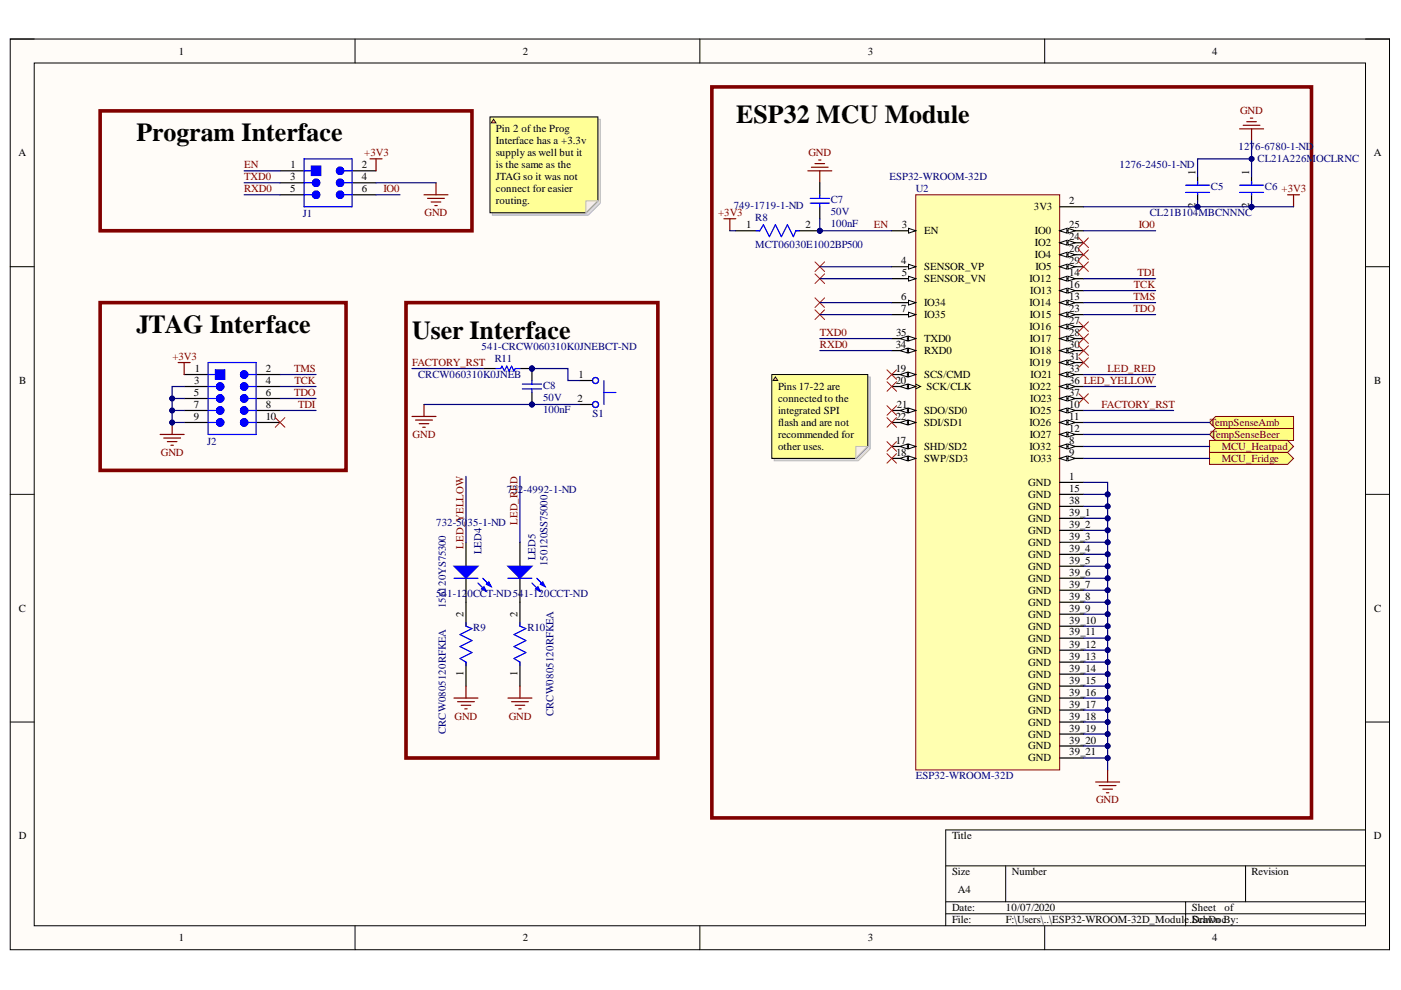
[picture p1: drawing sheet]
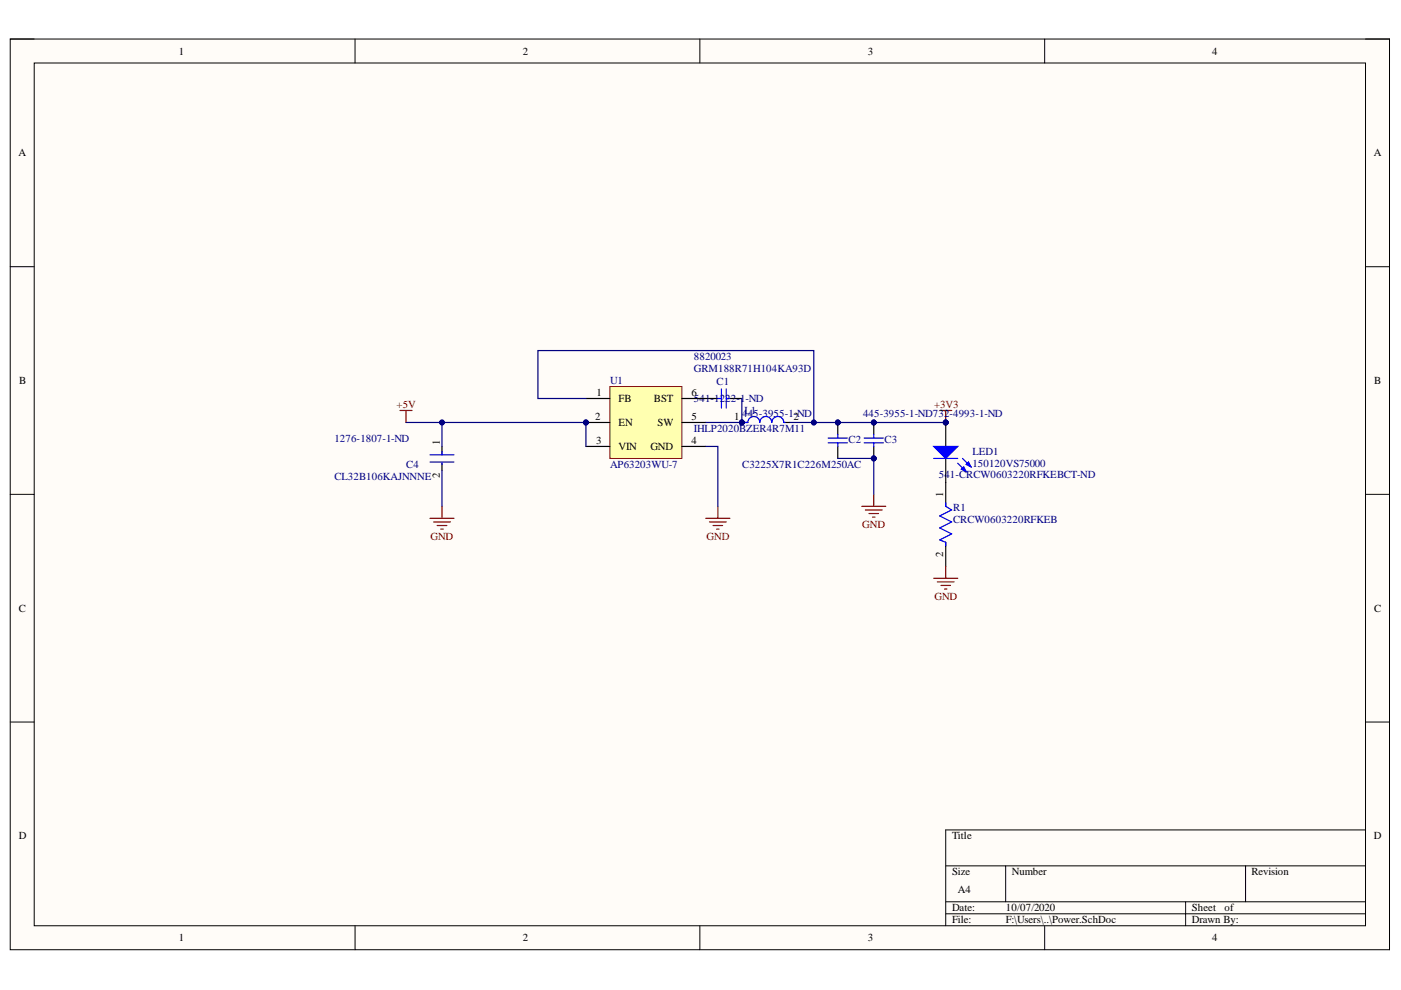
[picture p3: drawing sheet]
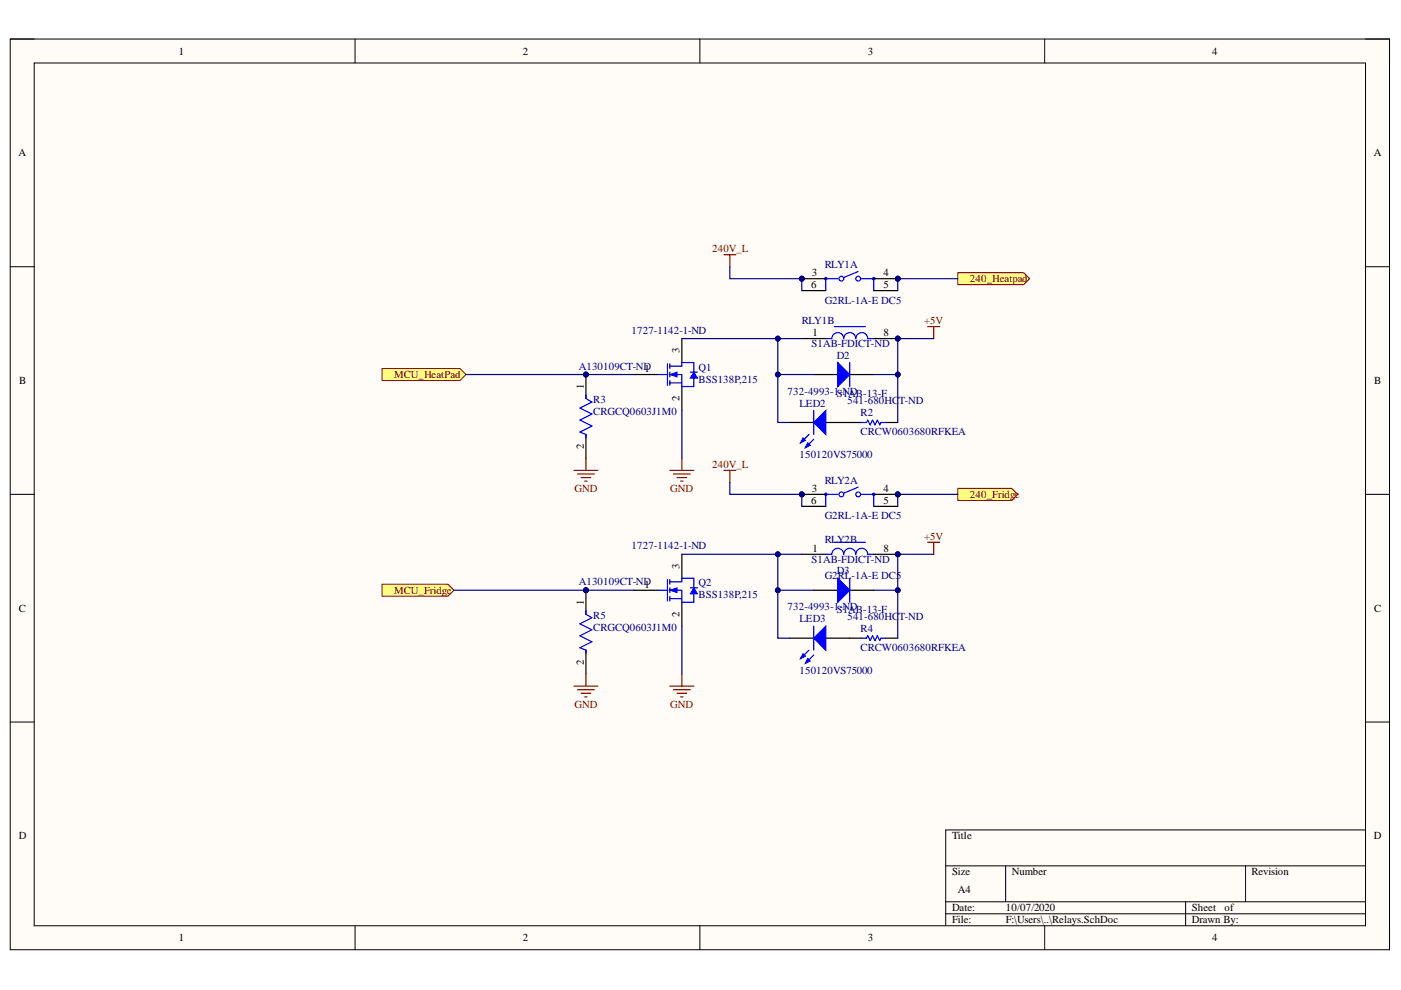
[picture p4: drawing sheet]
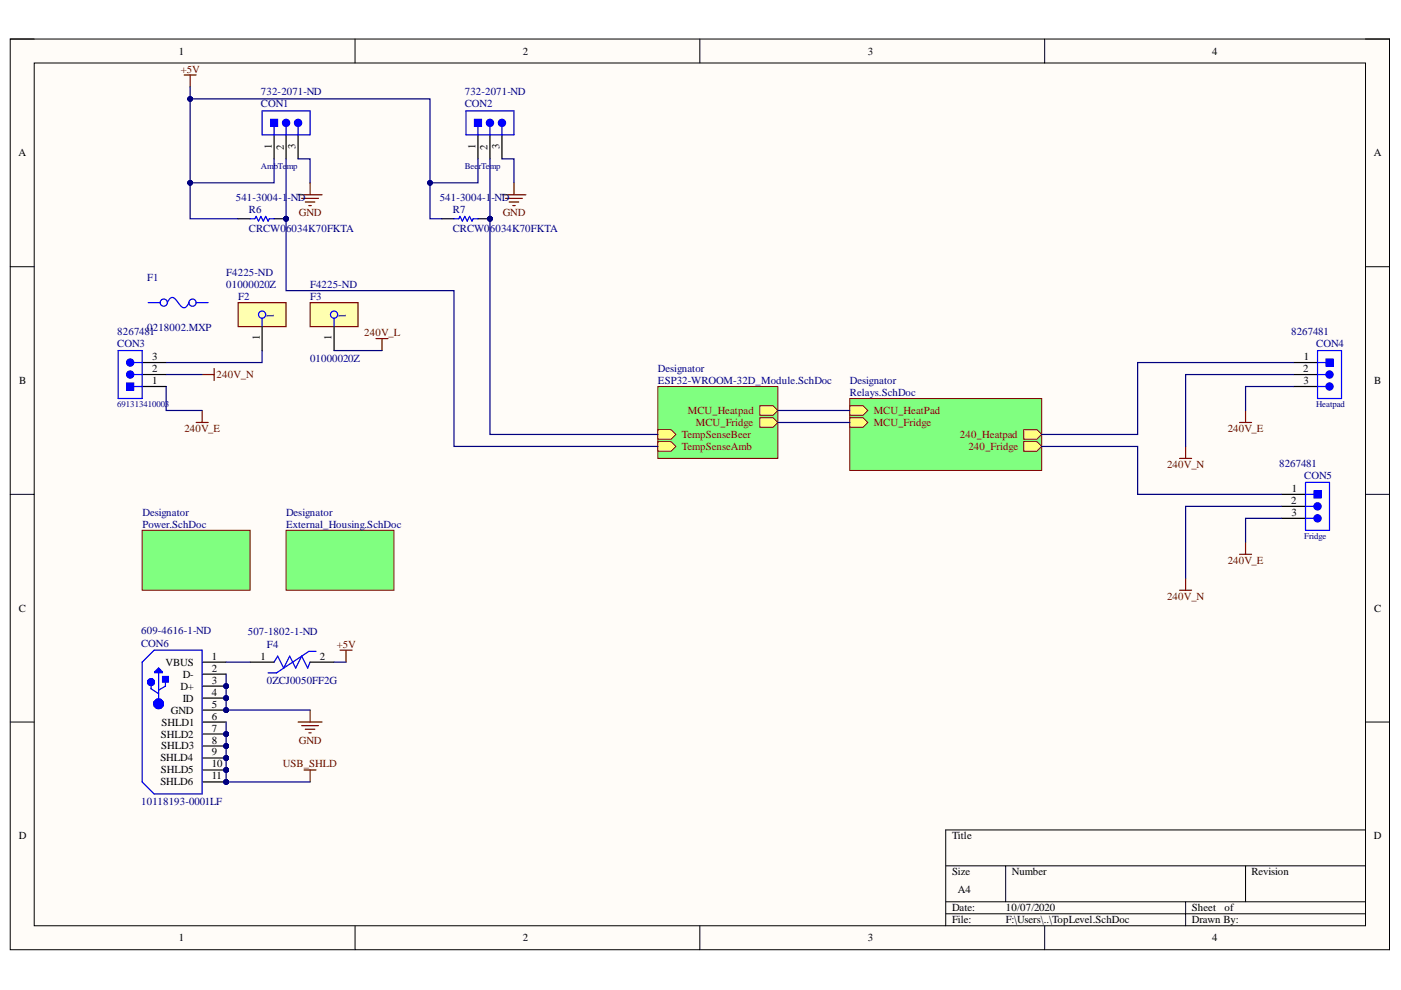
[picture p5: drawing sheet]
# Altium project BrewController.PrjPcb
PCBRevision: 1; PCBNumber: BrewController
5 sheets, 57 parts. Net scope: hierarchical (ports join the sheet entries above them; power ports are global).
Board file: BrewController.PcbDoc
Sheets:
  TopLevel.SchDoc
    Designator = Relays.SchDoc
    Designator = ESP32-WROOM-32D_Module.SchDoc
    Designator = Power.SchDoc
    Designator = External_Housing.SchDoc

## Sheet TopLevel.SchDoc
size A4

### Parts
CON1  AmbTemp  Supplier Part Number 1: 732-2071-ND  [691313510003]
CON2  BeerTemp  Supplier Part Number 1: 732-2071-ND  [691313510003]
CON3  691313410003  Supplier Part Number 1: 8267481  [691313410003]
CON4  Heatpad  Supplier Part Number 1: 8267481  [691313410003]
CON5  Fridge  Supplier Part Number 1: 8267481  [691313410003]
CON6  10118193-0001LF  Supplier Part Number 1: 609-4616-1-ND  [FCI-10118193-0001LF-5_V]
F1  0218002.MXP  [FP-0218002_MXP-MFG]
F2  01000020Z  Supplier Part Number 1: F4225-ND  [FP-0100-MFG]
F3  01000020Z  Supplier Part Number 1: F4225-ND  [FP-0100-MFG]
F4  0ZCJ0050FF2G  Supplier Part Number 1: 507-1802-1-ND  [FP-0ZCJ0050FF2G-MFG]
R6  CRCW06034K70FKTA  Supplier Part Number 1: 541-3004-1-ND  [RESC1609X50X30NL10T20]
R7  CRCW06034K70FKTA  Supplier Part Number 1: 541-3004-1-ND  [RESC1609X50X30NL10T20]

### Sub-sheets
Designator = Relays.SchDoc: MCU_HeatPad (in), MCU_Fridge (in), 240_Heatpad (out), 240_Fridge (out)
Designator = ESP32-WROOM-32D_Module.SchDoc: MCU_Fridge (out), MCU_Heatpad (out), TempSenseAmb (in), TempSenseBeer (in)
Designator = Power.SchDoc: no entries
Designator = External_Housing.SchDoc: no entries

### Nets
240V_E: CON3.1 CON4.3 CON5.3
240V_L: F3.1
240V_N: CON3.2 CON4.2 CON5.2
+5V: CON1.1 CON2.1 F4.2 R6.1 R7.1
GND: CON1.3 CON2.3 CON6.2(D-) CON6.3(D+) CON6.4(ID) CON6.5(GND)
USB_SHLD: CON6.6(SHLD1) CON6.7(SHLD2) CON6.8(SHLD3) CON6.9(SHLD4) CON6.10(SHLD5) CON6.11(SHLD6)
NetCON1_2: CON1.2 R6.2 ; sheet Designator/TempSenseAmb
NetCON2_2: CON2.2 R7.2 ; sheet Designator/TempSenseBeer
NetCON3_3: CON3.3 F2.1
NetCON4_1: CON4.1 ; sheet Designator/240_Heatpad
NetCON5_1: CON5.1 ; sheet Designator/240_Fridge
NetCON6_1: CON6.1(VBUS) F4.1
NetQ1_1: sheet Designator/MCU_HeatPad, sheet Designator/MCU_Heatpad
NetQ2_1: sheet Designator/MCU_Fridge, sheet Designator/MCU_Fridge

### Layout directives
net class 240V: 240V_E, 240V_L, 240V_N, NetCON3_3

## Sheet Relays.SchDoc
size A4

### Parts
(Parts that share a designator on the sheet are numbered #1, #2 ... from top to bottom, then left to right.)
D2  S1AB-13-F  Supplier Part Number 1: S1AB-FDICT-ND  [DIOD-S1AB-13-F-2_V]
D3  S1AB-13-F  Supplier Part Number 1: S1AB-FDICT-ND  [DIOD-S1AB-13-F-2_V]
LED2  150120VS75000  Supplier Part Number 1: 732-4993-1-ND  [1206_A]
LED3  150120VS75000  Supplier Part Number 1: 732-4993-1-ND  [1206_A]
Q1  BSS138P,215  Supplier Part Number 1: 1727-1142-1-ND  [NXP-SOT23_N]
Q2  BSS138P,215  Supplier Part Number 1: 1727-1142-1-ND  [NXP-SOT23_N]
R2  CRCW0603680RFKEA  Supplier Part Number 1: 541-680HCT-ND  [RESC1609X50X30ML10T20]
R3  CRGCQ0603J1M0  Supplier Part Number 1: A130109CT-ND  [FP-CRGCQ0603-IPC_C]
R4  CRCW0603680RFKEA  Supplier Part Number 1: 541-680HCT-ND  [RESC1609X50X30ML10T20]
R5  CRGCQ0603J1M0  Supplier Part Number 1: A130109CT-ND  [FP-CRGCQ0603-IPC_C]
RLY1#1  G2RL-1A-E DC5  [FP-G2RL-1A-E_DC12-MFG]  (part A of 2)
RLY1#2  G2RL-1A-E DC12  [FP-G2RL-1A-E_DC12-MFG]  (value not drawn)  (part B of 2)
RLY2  G2RL-1A-E DC5  [FP-G2RL-1A-E_DC12-MFG]  (parts A,B of 2)

### Ports
240_Fridge (out), 240_Heatpad (out), MCU_Fridge (in), MCU_HeatPad (in)

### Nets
240V_L: RLY1#1.3 RLY1#1.6 RLY2.3 RLY2.6
+5V: D2.1(K) D3.1(K) R2.2 R4.2 RLY1#2.8 RLY2.8
GND: Q1.2(S) Q2.2(S) R3.2 R5.2
NetCON4_1: RLY1#1.4 RLY1#1.5 ; port 240_Heatpad
NetCON5_1: RLY2.4 RLY2.5 ; port 240_Fridge
NetD2_2: D2.2(A) LED2.1(K) Q1.3(D) RLY1#2.1
NetD3_2: D3.2(A) LED3.1(K) Q2.3(D) RLY2.1
NetLED2_2: LED2.2(A) R2.1
NetLED3_2: LED3.2(A) R4.1
NetQ1_1: Q1.1(G) R3.1 ; port MCU_HeatPad
NetQ2_1: Q2.1(G) R5.1 ; port MCU_Fridge

### Layout directives
net class 240V: NetCON4_1, NetCON5_1

## Sheet ESP32-WROOM-32D_Module.SchDoc
size A4

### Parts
C5  CL21B104MBCNNNC  Supplier Part Number 1: 1276-2450-1-ND  [FP-CL21-IPC_B]
C6  CL21A226MOCLRNC  Supplier Part Number 1: 1276-6780-1-ND  [FP-CL21-IPC_C]
C7  Voltage Rating (DC): 50V  Capacitance: 100nF  [C0805]  (hidden comment: Cap 0.1uF/50V 0805 X7R (CL21B104MBCNNNC))
C8  Voltage Rating (DC): 50V  Capacitance: 100nF  [C0805]  (hidden comment: Cap 0.1uF/50V 0805 X7R (CL21B104MBCNNNC))
J1  6Pos 1.27mm Unkeyed (20021111-00006T4LF)  [6Pos_1.27_Keyed]  (value not drawn)
J2  10Pos 1.27mm Keyed (3220-10-0100-00)  [10pos_1.27_Keyed]  (value not drawn)
LED4  156120YS75300  Supplier Part Number 1: 732-5035-1-ND  [1206  CYLINDRICAL- Reverse Use]
LED5  150120SS75000  Supplier Part Number 1: 732-4992-1-ND  [1206_A]
R8  MCT06030E1002BP500  Supplier Part Number 1: 749-1719-1-ND  [FP-MCT0603-MFG]
R9  CRCW0805120RFKEA  Supplier Part Number 1: 541-120CCT-ND  [FP-CRCW0805-e3-IPC_C]
R10  CRCW0805120RFKEA  Supplier Part Number 1: 541-120CCT-ND  [FP-CRCW0805-e3-IPC_C]
R11  CRCW060310K0JNEB  Supplier Part Number 1: 541-CRCW060310K0JNEBCT-ND  [RESC1609X50X30LL10T20]
S1  Right Angle SMT Edge Switch  [TL4110 Edge Connector]  (value not drawn)
U2  ESP32-WROOM-32D  [*MODULE_ESP32-WROOM-32D_ESP32-WROOM-32D(Primary)]

### Blocks framed on the sheet
Program Interface: J1
ESP32 MCU Module: C5-C7 R8 U2
JTAG Interface: J2
User Interface: C8 LED4 LED5 R9-R11 S1

### Ports
MCU_Fridge (out), MCU_Heatpad (out), TempSenseAmb (in), TempSenseBeer (in)

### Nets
+3V3: C5.2 C6.2 J1.2 J2.1 R8.1 U2.2(3V3)
GND: C5.1 C6.1 C7.2 C8.1 J1.4 J2.3 J2.5 J2.7 J2.9 R9.1 R10.1 S1.2 U2.1(GND) U2.15(GND) U2.38(GND) U2.39_1(GND) U2.39_2(GND) U2.39_3(GND) U2.39_4(GND) U2.39_5(GND) U2.39_6(GND) U2.39_7(GND) U2.39_8(GND) U2.39_9(GND) U2.39_10(GND) U2.39_11(GND) U2.39_12(GND) U2.39_13(GND) U2.39_14(GND) U2.39_15(GND) U2.39_16(GND) U2.39_17(GND) U2.39_18(GND) U2.39_19(GND) U2.39_20(GND) U2.39_21(GND)
EN: C7.1 J1.1 R8.2 U2.3(EN)
FACTORY_RST: R11.1 U2.10(IO25)
IO0: J1.6 U2.25(IO0)
LED_RED: LED5.2(A) U2.33(IO21)
LED_YELLOW: LED4.2(A) U2.36(IO22)
RXD0: J1.5 U2.34(RXD0)
TCK: J2.4 U2.16(IO13)
TDI: J2.8 U2.14(IO12)
TDO: J2.6 U2.23(IO15)
TMS: J2.2 U2.13(IO14)
TXD0: J1.3 U2.35(TXD0)
NetC8_2: C8.2 R11.2 S1.1
NetCON1_2: U2.11(IO26) ; port TempSenseAmb
NetCON2_2: U2.12(IO27) ; port TempSenseBeer
NetLED4_1: LED4.1(K) R9.2
NetLED5_1: LED5.1(K) R10.2
NetQ1_1: U2.8(IO32) ; port MCU_Heatpad
NetQ2_1: U2.9(IO33) ; port MCU_Fridge

Not connected (* = marked no-connect by the designer): J2 10*; U2 4(SENSOR_VP)* 5(SENSOR_VN)* 6(IO34)* 7(IO35)* 17(SHD/SD2)* 18(SWP/SD3)* 19(SCS/CMD)* 20(SCK/CLK)* 21(SDO/SD0)* 22(SDI/SD1)* 24(IO2)* 26(IO4)* 27(IO16)* 28(IO17)* 29(IO5)* 30(IO18)* 31(IO19)* 37(IO23)*

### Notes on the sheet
- Pin 2 of the Prog Interface has a +3.3v supply as well but it is the same as the JTAG so it was not connect for easier routing.
- Pins 17-22 are connected to the integrated SPI flash and are not recommended for other uses.

## Sheet Power.SchDoc
size A4

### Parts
C1  GRM188R71H104KA93D  Supplier Part Number 1: 8820023  [CAPC1608X90X35ML10T15]
C2  C3225X7R1C226M250AC  Supplier Part Number 1: 445-3955-1-ND  [CAPC3225X280X20LL40]
C3  Supplier Part Number 1: 445-3955-1-ND  [CAPC3225X280X20LL40]  (hidden comment: C3225X7R1C226M250AC)
C4  CL32B106KAJNNNE  Supplier Part Number 1: 1276-1807-1-ND  [FP-CL32-IPC_C]
L1  IHLP2020BZER4R7M11  Supplier Part Number 1: 541-1222-1-ND  [FP-IHLP-2020BZ-FP_1_905x2-MFG]
LED1  150120VS75000  Supplier Part Number 1: 732-4993-1-ND  [1206_A]
R1  CRCW0603220RFKEB  Supplier Part Number 1: 541-CRCW0603220RFKEBCT-ND  [FP-CRCW0603-e3-MFG]
U1  Manufacturer Part Number 1: AP63203WU-7  [TSOT26]  (hidden comment: 3.3V SW Reg (AP63203WU-7))

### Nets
+3V3: C2.2 C3.2 L1.2 LED1.2(A) U1.1(FB)
+5V: C4.1 U1.2(EN) U1.3(VIN)
GND: C2.1 C3.1 C4.2 R1.2 U1.4(GND)
NetC1_1: C1.1 L1.1 U1.5(SW)
NetC1_2: C1.2 U1.6(BST)
NetLED1_1: LED1.1(K) R1.1

## Sheet External_Housing.SchDoc
size A4

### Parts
ENC1  1455N1201  Supplier Part Number 1: HM974-ND
PLG1  RPC2-12P-3S(71)  Supplier Part Number 1: HR1815-ND
PLG2  RPC2-12P-3S(71)  Supplier Part Number 1: HR1815-ND
PLG3  Wurth 7.62mm 3way  Supplier Part Number 1: 732-2812-ND
PLG4  Wurth 5.08mm 3way  Supplier Part Number 1: 732-2041-ND
PLG5  Wurth 7.62mm 3way  Supplier Part Number 1: 732-2812-ND
PLG6  Wurth 7.62mm 3way  Supplier Part Number 1: 732-2812-ND
PLG7  Wurth 5.08mm 3way  Supplier Part Number 1: 732-2041-ND
SEN1  DFR0198  Supplier Part Number 1: 1738-1311-ND
SEN2  DFR0198  Supplier Part Number 1: 1738-1311-ND

## Nets that join several sheets
240V_L: TopLevel (F3.1), Relays (RLY1#1.3 RLY1#1.6 RLY2.3 RLY2.6)
+3V3: ESP32-WROOM-32D_Module (6 pins), Power (5 pins)
+5V: TopLevel (5 pins), Relays (6 pins), Power (C4.1 U1.2 U1.3)
GND: TopLevel (6 pins), Relays (Q1.2 Q2.2 R3.2 R5.2), ESP32-WROOM-32D_Module (36 pins), Power (5 pins)
NetCON1_2: TopLevel (CON1.2 R6.2), ESP32-WROOM-32D_Module (U2.11)
NetCON2_2: TopLevel (CON2.2 R7.2), ESP32-WROOM-32D_Module (U2.12)
NetCON4_1: TopLevel (CON4.1), Relays (RLY1#1.4 RLY1#1.5)
NetCON5_1: TopLevel (CON5.1), Relays (RLY2.4 RLY2.5)
NetQ1_1: Relays (Q1.1 R3.1), ESP32-WROOM-32D_Module (U2.8)
NetQ2_1: Relays (Q2.1 R5.1), ESP32-WROOM-32D_Module (U2.9)
